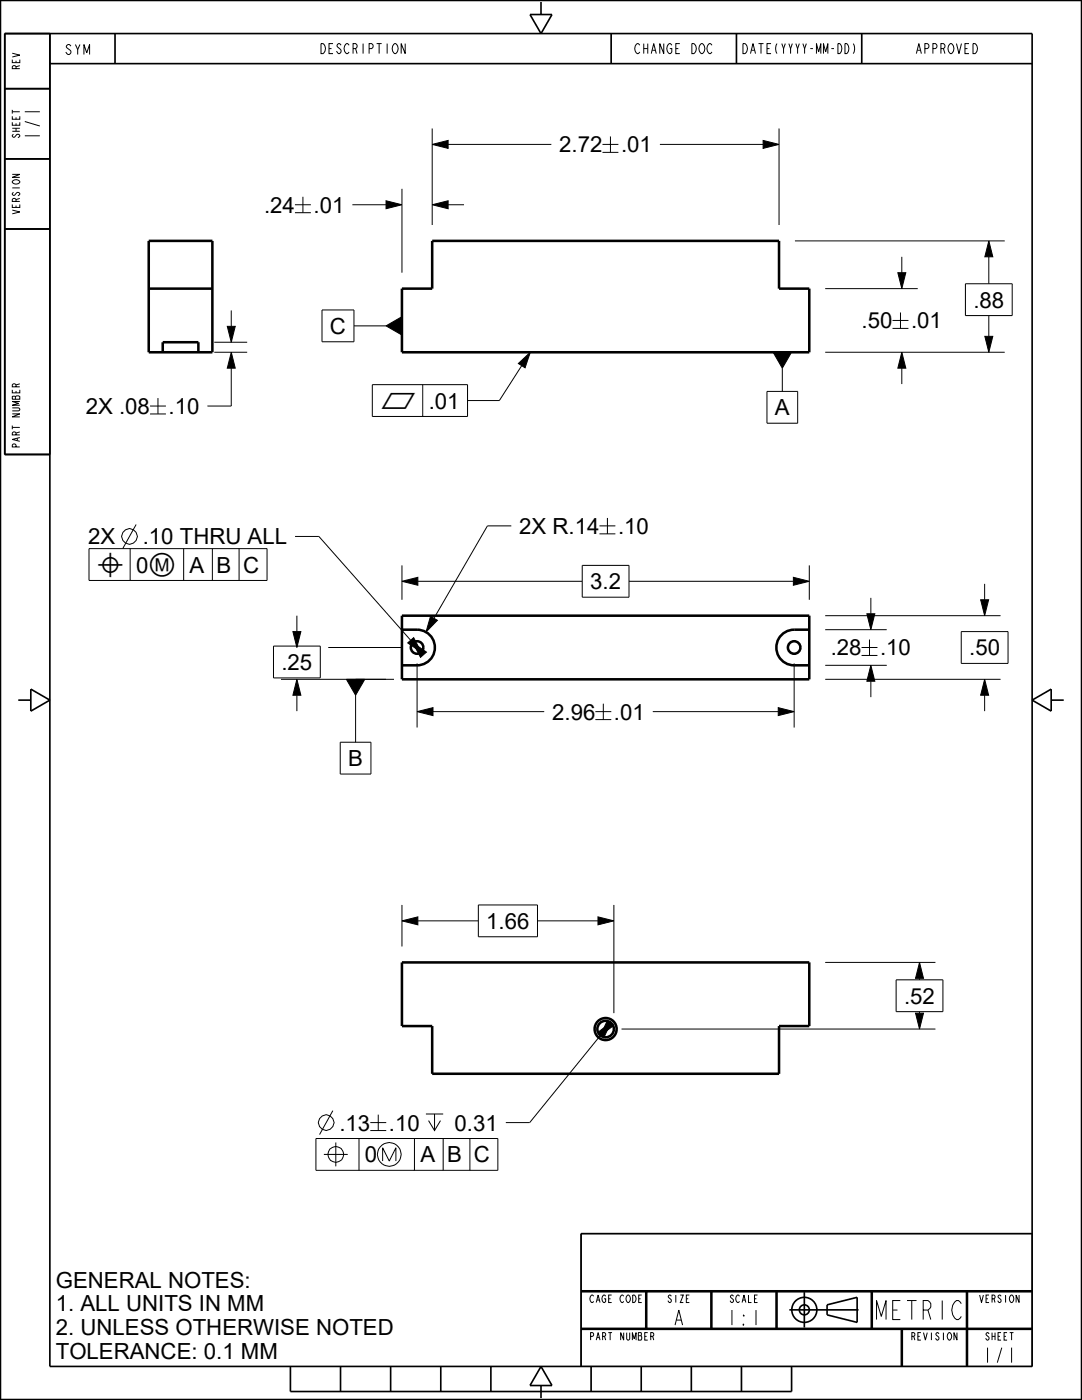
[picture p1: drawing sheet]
<svg xmlns="http://www.w3.org/2000/svg" width="216mm" height="279mm" viewBox="0 0 216 279" stroke-linecap="round" stroke-linejoin="round" font-family="sans-serif">
<g fill="#000">
<path d="M86.2 28.8l3.2-.8v1.6zM152.3 28l3.1 .8-3.1 .8zM77 40.1l3.2 .8-3.2 .8zM86.2 40.9l3.2-.8v1.6zM179.2 54.4h1.5l-.8 3.2zM197.3 48.1l.8 3.2h-1.6zM46.1 70.3l.8 3.2h-1.5zM45.4 65.1h1.5l-.8 3.2zM77 65l3.2-1.8v3.7zM103.4 72.5l2.4-2.2-1 3.1zM154.3 70.3h3.6l-1.8 3.2zM179.9 70.3l.8 3.2h-1.5z"/>
<path d="M196.5 67.1h1.6l-.8 3.2zM80.2 116l3.2-.8v1.6zM158.3 115.2l3.2 .8-3.2 .8zM59.2 135.6l.8 3.1h-1.6zM58.4 126h1.6l-.8 3.2zM69.1 135.6h3.7l-1.8 3.1zM82.4 128.3l2.7 1.8-1.2 1.1zM81.4 128.3l1.1-1 1.6 2.9zM85.9 123l1.4 .8-2.3 2.3zM173.8 132.8l.8 3.2h-1.6zM173 122.5h1.6l-.8 3.2zM195.7 119.7h1.6l-.8 3.2z"/>
<path d="M196.5 135.6l.8 3.1h-1.6zM83.2 142l3.2-.8v1.6zM155.3 141.2l3.2 .8-3.2 .8zM80.2 183.8l3.2-.8v1.6zM119.3 183l3.2 .8-3.2 .8zM183.5 192.1l.8 3.1h-1.6zM121.2 203.7l1.2 1-2.6 2zM119.3 206.1l2.6-2-1.4 3zM182.7 202.2h1.6l-.8 3.2z"/>
</g>
<g fill="none" stroke="#000" stroke-width=".2">
<path d="M60.4 39.3v3.2M80.2 37.7v16.7M86.2 28.8l3.2-.8v1.6zM86.2 25.6v19.3M89.4 28.8h20.6M120.2 28.8h3.2M120.2 30.4h3.2M121.8 27.2v3.2M131.7 28.8h20.6M152.3 28l3.1 .8-3.1 .8zM155.4 25.6v19.3M58.9 40.9h3.1"/>
<path d="M58.9 42.5h3.1M70.3 40.9h6.7M77 40.1l3.2 .8-3.2 .8zM86.2 40.9l3.2-.8v1.6zM89.4 40.9h3.2M158.6 48.1h41.9M164.7 57.6h18.4M179.2 54.4h1.5l-.8 3.2zM179.9 51.3v3.1M192.6 56.6h9.4v6.4h-9.4zM197.3 48.1l.8 3.2h-1.6zM197.3 51.3v5.3"/>
<path d="M31.5 79.4v3.2M42.8 70.3h6.5M42.8 68.3h6.5M45.4 65.1h1.5l-.8 3.2zM46.1 70.3l.8 3.2h-1.5zM46.1 73.5v7.5h-4.7M46.1 62v3.1M64.3 61.9h6.3v6.3h-6.3zM70.6 65h6.4M74.3 76.8h19v6.3h-19zM77 65l3.2-1.8v3.7zM84.4 76.8v6.3"/>
<path d="M103.4 72.5l2.4-2.2-1 3.1zM104.1 73l-4.5 6.9h-6.3M153 78.1h6.2v6.4h-6.2zM154.3 70.3h3.6l-1.8 3.2zM156.1 73.5v4.6M164.7 70.3h35.8M178.1 64h3.2M178.1 65.5h3.2M179.7 62.4v3.1M179.9 70.3l.8 3.2h-1.5zM179.9 73.5v3.2M196.5 67.1h1.6l-.8 3.2z"/>
<path d="M197.3 63v4.1M29.9 81h3.2M29.9 82.6h3.2M17.8 109.5h35.5v6.3h-35.5zM26 109.5v6.3M27.2 104.7l-2.7 4.7M36.6 109.5v6.3M42.4 109.5v6.3M47.7 109.5v6.3M58.9 107.1h4.7l18.3 20.7M80.2 116l3.2-.8v1.6zM80.2 112.8v6.9"/>
<path d="M83.4 116h32.8M102 105h-4.7l-10.7 18.4M116.2 112.8h9.3v6.4h-9.3zM119.6 105h3.2M119.6 106.5h3.2M121.2 103.4v3.1M125.5 116h32.8M158.3 115.2l3.2 .8-3.2 .8zM161.5 112.8v6.9M173.8 119.3v3.2M195.7 119.7h1.6l-.8 3.2zM196.5 116.5v3.2"/>
<path d="M54.6 128.9h9.3v6.4h-9.3zM56.1 135.6h22.5M58.4 126h1.6l-.8 3.2zM59.2 135.6l.8 3.1h-1.6zM59.2 122.9v3.1M59.2 138.7v3.2M65.5 129.2h14.5M69.1 135.6h3.7l-1.8 3.1zM71 138.7v9.4M81.4 128.3l1.1-1 1.6 2.9zM82.4 128.3l2.7 1.8-1.2 1.1zM83.2 132.4v12.8"/>
<path d="M85.9 123l1.4 .8-2.3 2.3zM158.5 132.4v12.8M164.7 135.6h34.9M164.7 132.8h12.2M164.7 125.7h12.2M164.7 122.9h34.9M171.9 129.2h3.2M171.9 130.8h3.2M173 122.5h1.6l-.8 3.2zM173.5 127.6v3.2M173.8 132.8l.8 3.2h-1.6zM173.8 136v3.1"/>
<path d="M191.8 126h9.3v6.4h-9.3zM196.5 135.6l.8 3.1h-1.6zM196.5 138.7v3.2M67.9 148.1h6.1v6.4h-6.1zM83.2 142l3.2-.8v1.6zM86.4 142h22.2M118.8 142h3.2M118.8 143.6h3.2M120.4 140.4v3.2M130.3 142h25M155.3 141.2l3.2 .8-3.2 .8zM80.2 183.8l3.2-.8v1.6z"/>
<path d="M80.2 180.6v8.3M83.4 183.8h12M95.4 180.6h11.9v6.4h-11.9zM107.3 183.8h12M119.3 183l3.2 .8-3.2 .8zM122.5 180.6v21.6M164.7 192.1h22M178.8 195.5h9.3v6.4h-9.3zM183.5 192.1l.8 3.1h-1.6zM183.5 195.2v.3M119.3 206.1l2.6-2-1.4 3zM119.8 206.7l-14.1 17.3h-4.8"/>
<path d="M121.2 203.7l1.2 1-2.6 2zM124 205.4h62.7M182.7 202.2h1.6l-.8 3.2zM183.5 201.9v.3M63 227.2h36.3v6.4h-36.3zM64.6 230.4h4.8M66.4 221.7l-2.6 4.7M67 228v4.8M71.6 227.2v6.4M73.9 224h3.2M73.9 225.6h3.2M75.5 222.5v3.1"/>
<path d="M76.4 231.7v-2.6l1.3 2.6 1.3-2.6v2.6M82.7 227.2v6.4M85 222.3h3.4M85.5 223.6l1.2 2 1.2-2M86.7 222.3v3.3M88.4 227.2v6.4M93.8 227.2v6.4M115.9 246.2h90.1v26.5h-90.1zM115.9 257.7h90.1M128.9 257.7v7.5M142 257.7v7.5M154.9 257.7v7.5"/>
<path d="M173.9 257.7v7.5M193 257.7v15M115.9 265.2h90.1M179.9 265.2v7.5"/>
<circle cx="25.8" cy="107.1" r="1.56"/>
<circle cx="65.1" cy="224" r="1.56"/>
<circle cx="67" cy="230.4" r="1.58"/>
<circle cx="77.7" cy="230.4" r="2.37"/>
</g>
<g fill="none" stroke="#000" stroke-width=".33">
<path d="M1 17.7h9M10 6.7v266h196v-266h-205v84h9M10 12.7h196M22.9 6.7v6M105.8 2.9h4.3l-2.2 3.8zM107.9 .4v2.5M121.9 6.7v6M146.9 6.7v6M172 6.7v6M1 31.7h9M1 45.7h9M3.7 139.7h2.5"/>
<path d="M6.2 137.5l3.7 2.2-3.7 2.2zM206 139.7l3.7-2.2v4.4zM209.7 139.7h2.5M160.5 257.9v7M206 246.2h-90.1v26.5M57.9 272.7v5h100v-5M67.9 272.7v5M77.9 272.7v5M87.9 272.7v5M97.9 272.7v5M107.9 276.5v2.5M107.9 272.7l2.2 3.8h-4.3z"/>
<path d="M117.9 272.7v5M127.9 272.7v5M137.9 272.7v5M147.9 272.7v5M157.5 261.4h13.8M165 260.4l6-1.5v5l-6-1.5z"/>
<circle cx="160.5" cy="261.4" r="2.5"/>
<circle cx="160.5" cy="261.4" r="1"/>
</g>
<g fill="none" stroke="#000" stroke-width=".51">
<path d="M0 0h215.9v279.4h-215.9v-279.4M29.7 48.1h12.7v22.2h-12.7zM29.7 57.6h12.7M86.2 48.1h69.2v9.5h6.1v12.7h-81.3v-12.7h6zM32.5 70.3v-2h7.1v2M80.2 125.7h3a3.6 3.6 0 0 1 3.6 3.5 3.6 3.6 0 0 1-3.6 3.6h-3M80.2 122.9h81.3v12.7h-81.3zM161.5 125.7h-3a3.6 3.6 0 0 0-3.6 3.5 3.6 3.6 0 0 0 3.6 3.6h3M80.2 192.1h81.3v12.7h-6.1v9.5h-69.2v-9.5h-6zM115.9 257.7h90.1M128.9 257.7v7.5M142 257.7v7.5"/>
<path d="M154.9 257.7v7.5M173.9 257.7v7.5M193 257.7v15M115.9 265.2h90.1M179.9 265.2v7.5"/>
<circle cx="83.2" cy="129.2" r="1.25"/>
<circle cx="158.5" cy="129.2" r="1.25"/>
<circle cx="120.8" cy="205.4" r="2.2"/>
<circle cx="120.8" cy="205.4" r="1.65"/>
</g>
<text font-size="4.9" x="174.6" y="263.4">METRIC</text>
<g font-size="4.4">
<text x="111.6" y="30.4">2.72</text>
<text x="123.9" y="30.4">.01</text>
<text x="52.7" y="42.5">.24</text>
<text x="62.6" y="42.5">.01</text>
<text x="171.9" y="65.5">.50</text>
<text x="181.8" y="65.5">.01</text>
<text x="194.2" y="61.4">.88</text>
<text x="65.8" y="66.6">C</text>
<text x="17.1" y="82.6">2X .08</text>
<text x="33.6" y="82.6">.10</text>
<text x="75.9" y="81.5">⏥</text>
<text x="85.5" y="81.5">.01</text>
<text x="154.6" y="82.9">A</text>
<text x="103.6" y="106.5">2X R.14</text>
<text x="123.3" y="106.5">.10</text>
<text x="17.6" y="108.6">2X</text>
<text x="28.5" y="108.6">.10 THRU ALL</text>
<text x="19.3" y="114.3">⌖</text>
<text x="27.2" y="114.3">0Ⓜ</text>
<text x="37.8" y="114.3">A</text>
<text x="43.2" y="114.3">B</text>
<text x="48.5" y="114.3">C</text>
<text x="117.8" y="117.6">3.2</text>
<text x="165.8" y="130.8">.28</text>
<text x="175.6" y="130.8">.10</text>
<text x="193.4" y="130.8">.50</text>
<text x="56.2" y="133.7">.25</text>
<text x="110.2" y="143.6">2.96</text>
<text x="122.5" y="143.6">.01</text>
<text x="69.5" y="152.9">B</text>
<text x="97" y="185.4">1.66</text>
<text x="180.4" y="200.3">.52</text>
<text x="67.7" y="225.6">.13</text>
<text x="77.6" y="225.6">.10</text>
<text x="90.7" y="225.6">0.31</text>
<text x="72.8" y="232">0</text>
<text x="83.9" y="232">A</text>
<text x="89.2" y="232">B</text>
<text x="94.6" y="232">C</text>
<text x="11.1" y="257">GENERAL NOTES:</text>
<text x="11.1" y="261.7">1. ALL UNITS IN MM</text>
<text x="11.1" y="266.5">2. UNLESS OTHERWISE NOTED</text>
<text x="11.1" y="271.2">TOLERANCE: 0.1 MM</text>
</g>
<g font-size="3.9">
<text x="7.9" y="28.3" transform="rotate(-90 7.9 28.3)">1/1</text>
<text x="134.3" y="264.4">A</text>
<text x="144.9" y="264.4">1:1</text>
<text x="195.9" y="271.9">1/1</text>
</g>
<g font-size="2.6">
<text x="12.8" y="10.9">SYM</text>
<text x="63.9" y="10.7">DESCRIPTION</text>
<text x="126.6" y="10.7">CHANGE DOC</text>
<text x="147.9" y="10.7">DATE(YYYY-MM-DD)</text>
<text x="182.7" y="10.7">APPROVED</text>
</g>
<g font-size="2">
<text x="3.9" y="14" transform="rotate(-90 3.9 14)">REV</text>
<text x="3.9" y="27.6" transform="rotate(-90 3.9 27.6)">SHEET</text>
<text x="3.9" y="42.8" transform="rotate(-90 3.9 42.8)">VERSION</text>
<text x="3.9" y="89.5" transform="rotate(-90 3.9 89.5)">PART NUMBER</text>
<text x="117.5" y="259.9">CAGE CODE</text>
<text x="133.1" y="259.9">SIZE</text>
<text x="145.5" y="259.9">SCALE</text>
<text x="195.4" y="259.9">VERSION</text>
<text x="117.5" y="267.4">PART NUMBER</text>
<text x="181.8" y="267.4">REVISION</text>
<text x="196.5" y="267.4">SHEET</text>
</g>
</svg>
